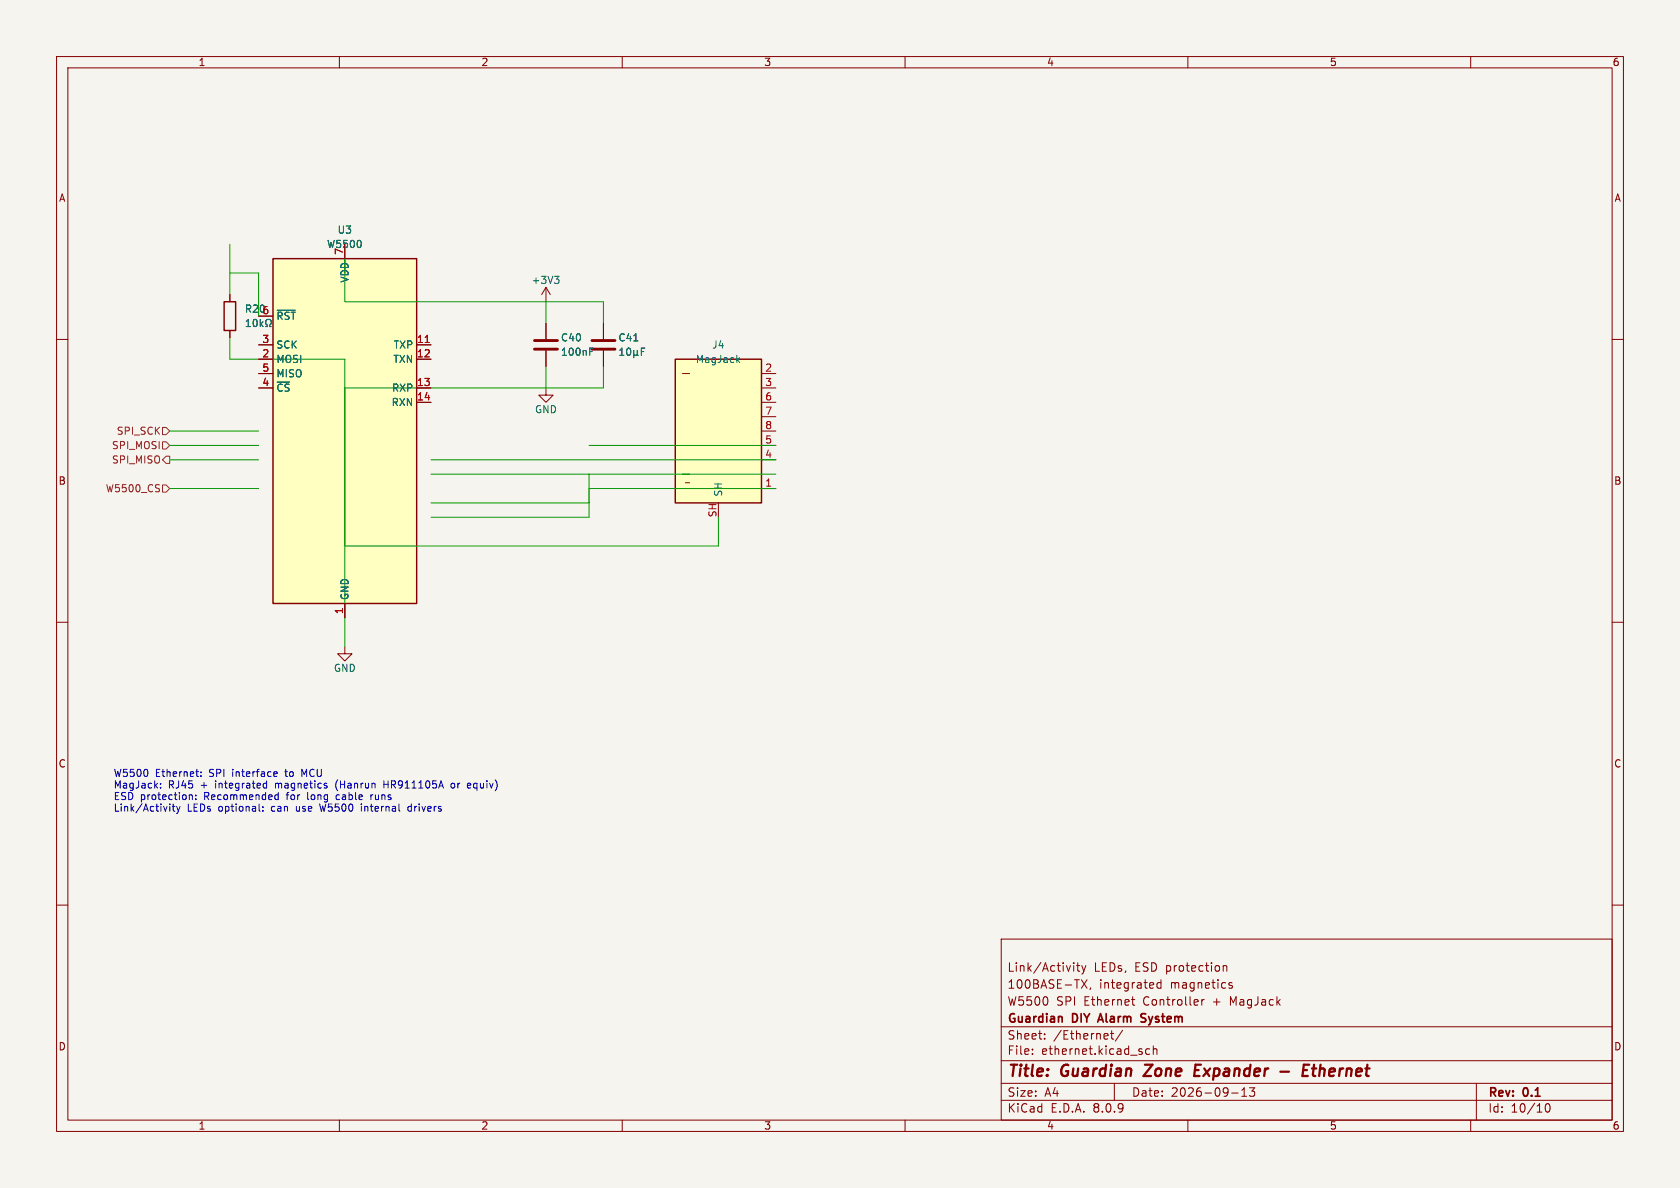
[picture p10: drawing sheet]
(kicad_sch (version 20231120) (generator eeschema)

 (paper "A4")

 (title_block
  (title "Guardian Zone Expander - Ethernet")
  (date "2026-09-13")
  (rev "0.1")
  (company "Guardian DIY Alarm System")
  (comment 1 "W5500 SPI Ethernet Controller + MagJack")
  (comment 2 "100BASE-TX, integrated magnetics")
  (comment 3 "Link/Activity LEDs, ESD protection"))

 (lib_symbols
  (symbol "Interface_Ethernet:W5500" (in_bom yes) (on_board yes)
   (property "Reference" "U" (at 0 35.56 0) (effects (font (size 1.27 1.27))))
   (property "Value" "W5500" (at 0 33.02 0) (effects (font (size 1.27 1.27))))
   (property "Footprint" "Package_QFP:LQFP-48_7x7mm_P0.5mm" (at 0 -35.56 0) (effects (font (size 1.27 1.27)) hide))
   (property "Datasheet" "http://wizwiki.net/wiki/lib/exe/fetch.php?media=products:w5500:w5500_ds_v106e_141230.pdf" (at 0 0 0) (effects (font (size 1.27 1.27)) hide))
   (symbol "W5500_0_1"
    (rectangle (start -12.7 30.48) (end 12.7 -30.48) (stroke (width 0.254) (type default)) (fill (type background))))
   (symbol "W5500_1_1"
    (pin power_in line (at 0 -33.02 90) (length 2.54) (name "GND" (effects (font (size 1.27 1.27)))) (number "1" (effects (font (size 1.27 1.27)))))
    (pin input line (at -15.24 12.7 0) (length 2.54) (name "MOSI" (effects (font (size 1.27 1.27)))) (number "2" (effects (font (size 1.27 1.27)))))
    (pin input line (at -15.24 15.24 0) (length 2.54) (name "SCK" (effects (font (size 1.27 1.27)))) (number "3" (effects (font (size 1.27 1.27)))))
    (pin input line (at -15.24 7.62 0) (length 2.54) (name "~{CS}" (effects (font (size 1.27 1.27)))) (number "4" (effects (font (size 1.27 1.27)))))
    (pin output line (at -15.24 10.16 0) (length 2.54) (name "MISO" (effects (font (size 1.27 1.27)))) (number "5" (effects (font (size 1.27 1.27)))))
    (pin input line (at -15.24 20.32 0) (length 2.54) (name "~{RST}" (effects (font (size 1.27 1.27)))) (number "6" (effects (font (size 1.27 1.27)))))
    (pin power_in line (at 0 33.02 270) (length 2.54) (name "VDD" (effects (font (size 1.27 1.27)))) (number "7" (effects (font (size 1.27 1.27)))))
    (pin bidirectional line (at 15.24 15.24 180) (length 2.54) (name "TXP" (effects (font (size 1.27 1.27)))) (number "11" (effects (font (size 1.27 1.27)))))
    (pin bidirectional line (at 15.24 12.7 180) (length 2.54) (name "TXN" (effects (font (size 1.27 1.27)))) (number "12" (effects (font (size 1.27 1.27)))))
    (pin bidirectional line (at 15.24 7.62 180) (length 2.54) (name "RXP" (effects (font (size 1.27 1.27)))) (number "13" (effects (font (size 1.27 1.27)))))
    (pin bidirectional line (at 15.24 5.08 180) (length 2.54) (name "RXN" (effects (font (size 1.27 1.27)))) (number "14" (effects (font (size 1.27 1.27)))))
    (pin passive line (at 0 -33.02 90) (length 2.54) hide (name "GND" (effects (font (size 1.27 1.27)))) (number "15" (effects (font (size 1.27 1.27)))))))
  (symbol "Connector:RJ45_LED_Shielded" (pin_names (offset 1.016)) (in_bom yes) (on_board yes)
   (property "Reference" "J" (at -5.08 13.97 0) (effects (font (size 1.27 1.27)) (justify right)))
   (property "Value" "RJ45_LED_Shielded" (at 2.54 13.97 0) (effects (font (size 1.27 1.27)) (justify left)))
   (property "Footprint" "" (at 0 0.635 90) (effects (font (size 1.27 1.27)) hide))
   (property "Datasheet" "~" (at 0 0.635 90) (effects (font (size 1.27 1.27)) hide))
   (symbol "RJ45_LED_Shielded_0_1"
    (rectangle (start -7.62 12.7) (end 7.62 -12.7) (stroke (width 0.254) (type default)) (fill (type background)))
    (polyline (pts (xy -6.35 -10.16) (xy -5.08 -10.16)) (stroke (width 0) (type default)) (fill (type none)))
    (polyline (pts (xy -6.35 -7.62) (xy -5.08 -7.62)) (stroke (width 0) (type default)) (fill (type none)))
    (polyline (pts (xy -6.35 10.16) (xy -5.08 10.16)) (stroke (width 0) (type default)) (fill (type none)))
    (polyline (pts (xy -5.08 -9.144) (xy -5.842 -9.144)) (stroke (width 0) (type default)) (fill (type none))))
   (symbol "RJ45_LED_Shielded_1_1"
    (pin passive line (at 10.16 -10.16 180) (length 2.54) (name "~" (effects (font (size 1.27 1.27)))) (number "1" (effects (font (size 1.27 1.27)))))
    (pin passive line (at 10.16 10.16 180) (length 2.54) (name "~" (effects (font (size 1.27 1.27)))) (number "2" (effects (font (size 1.27 1.27)))))
    (pin passive line (at 10.16 7.62 180) (length 2.54) (name "~" (effects (font (size 1.27 1.27)))) (number "3" (effects (font (size 1.27 1.27)))))
    (pin passive line (at 10.16 -5.08 180) (length 2.54) (name "~" (effects (font (size 1.27 1.27)))) (number "4" (effects (font (size 1.27 1.27)))))
    (pin passive line (at 10.16 -2.54 180) (length 2.54) (name "~" (effects (font (size 1.27 1.27)))) (number "5" (effects (font (size 1.27 1.27)))))
    (pin passive line (at 10.16 5.08 180) (length 2.54) (name "~" (effects (font (size 1.27 1.27)))) (number "6" (effects (font (size 1.27 1.27)))))
    (pin passive line (at 10.16 2.54 180) (length 2.54) (name "~" (effects (font (size 1.27 1.27)))) (number "7" (effects (font (size 1.27 1.27)))))
    (pin passive line (at 10.16 0 180) (length 2.54) (name "~" (effects (font (size 1.27 1.27)))) (number "8" (effects (font (size 1.27 1.27)))))
    (pin passive line (at 0 -15.24 90) (length 2.54) (name "SH" (effects (font (size 1.27 1.27)))) (number "SH" (effects (font (size 1.27 1.27)))))))
  (symbol "Device:C" (pin_numbers hide) (pin_names (offset 0.254)) (in_bom yes) (on_board yes)
   (property "Reference" "C" (at 0.635 2.54 0) (effects (font (size 1.27 1.27)) (justify left)))
   (property "Value" "C" (at 0.635 -2.54 0) (effects (font (size 1.27 1.27)) (justify left)))
   (property "Footprint" "" (at 0.9652 -3.81 0) (effects (font (size 1.27 1.27)) hide))
   (property "Datasheet" "~" (at 0 0 0) (effects (font (size 1.27 1.27)) hide))
   (symbol "C_0_1"
    (polyline (pts (xy -2.032 -0.762) (xy 2.032 -0.762)) (stroke (width 0.508) (type default)) (fill (type none)))
    (polyline (pts (xy -2.032 0.762) (xy 2.032 0.762)) (stroke (width 0.508) (type default)) (fill (type none))))
   (symbol "C_1_1"
    (pin passive line (at 0 3.81 270) (length 2.794) (name "~" (effects (font (size 1.27 1.27)))) (number "1" (effects (font (size 1.27 1.27)))))
    (pin passive line (at 0 -3.81 90) (length 2.794) (name "~" (effects (font (size 1.27 1.27)))) (number "2" (effects (font (size 1.27 1.27)))))))
  (symbol "Device:R" (pin_numbers hide) (pin_names (offset 0)) (in_bom yes) (on_board yes)
   (property "Reference" "R" (at 2.032 0 90) (effects (font (size 1.27 1.27))))
   (property "Value" "R" (at 0 0 90) (effects (font (size 1.27 1.27))))
   (property "Footprint" "" (at -1.778 0 90) (effects (font (size 1.27 1.27)) hide))
   (property "Datasheet" "~" (at 0 0 0) (effects (font (size 1.27 1.27)) hide))
   (symbol "R_0_1"
    (rectangle (start -1.016 -2.54) (end 1.016 2.54) (stroke (width 0.254) (type default)) (fill (type none))))
   (symbol "R_1_1"
    (pin passive line (at 0 3.81 270) (length 1.27) (name "~" (effects (font (size 1.27 1.27)))) (number "1" (effects (font (size 1.27 1.27)))))
    (pin passive line (at 0 -3.81 90) (length 1.27) (name "~" (effects (font (size 1.27 1.27)))) (number "2" (effects (font (size 1.27 1.27)))))))
  (symbol "power:+3V3" (power) (pin_names (offset 0)) (in_bom yes) (on_board yes)
   (property "Reference" "#PWR" (at 0 -3.81 0) (effects (font (size 1.27 1.27)) hide))
   (property "Value" "+3V3" (at 0 3.556 0) (effects (font (size 1.27 1.27))))
   (property "Footprint" "" (at 0 0 0) (effects (font (size 1.27 1.27)) hide))
   (property "Datasheet" "" (at 0 0 0) (effects (font (size 1.27 1.27)) hide))
   (symbol "+3V3_0_1"
    (polyline (pts (xy -0.762 1.27) (xy 0 2.54)) (stroke (width 0) (type default)) (fill (type none)))
    (polyline (pts (xy 0 0) (xy 0 2.54)) (stroke (width 0) (type default)) (fill (type none)))
    (polyline (pts (xy 0 2.54) (xy 0.762 1.27)) (stroke (width 0) (type default)) (fill (type none))))
   (symbol "+3V3_1_1"
    (pin power_in line (at 0 0 90) (length 0) hide (name "+3V3" (effects (font (size 1.27 1.27)))) (number "1" (effects (font (size 1.27 1.27)))))))
  (symbol "power:GND" (power) (pin_names (offset 0)) (in_bom yes) (on_board yes)
   (property "Reference" "#PWR" (at 0 -6.35 0) (effects (font (size 1.27 1.27)) hide))
   (property "Value" "GND" (at 0 -3.81 0) (effects (font (size 1.27 1.27))))
   (property "Footprint" "" (at 0 0 0) (effects (font (size 1.27 1.27)) hide))
   (property "Datasheet" "" (at 0 0 0) (effects (font (size 1.27 1.27)) hide))
   (symbol "GND_0_1"
    (polyline (pts (xy 0 0) (xy 0 -1.27) (xy 1.27 -1.27) (xy 0 -2.54) (xy -1.27 -1.27) (xy 0 -1.27)) (stroke (width 0) (type default)) (fill (type none))))
   (symbol "GND_1_1"
    (pin power_in line (at 0 0 270) (length 0) hide (name "GND" (effects (font (size 1.27 1.27)))) (number "1" (effects (font (size 1.27 1.27))))))))

 (hierarchical_label "SPI_SCK" (shape input) (at 30 76.2 180) (fields_autoplaced) (effects (font (size 1.27 1.27)) (justify right))
  (uuid hl-spi-sck))
 (hierarchical_label "SPI_MOSI" (shape input) (at 30 78.74 180) (fields_autoplaced) (effects (font (size 1.27 1.27)) (justify right))
  (uuid hl-spi-mosi))
 (hierarchical_label "SPI_MISO" (shape output) (at 30 81.28 180) (fields_autoplaced) (effects (font (size 1.27 1.27)) (justify right))
  (uuid hl-spi-miso))
 (hierarchical_label "W5500_CS" (shape input) (at 30 86.36 180) (fields_autoplaced) (effects (font (size 1.27 1.27)) (justify right))
  (uuid hl-w5500-cs))

 (text "W5500 Ethernet: SPI interface to MCU\nMagJack: RJ45 + integrated magnetics (Hanrun HR911105A or equiv)\nESD protection: Recommended for long cable runs\nLink/Activity LEDs optional: can use W5500 internal drivers" (at 20 140 0) (effects (font (size 1.27 1.27)) (justify left))
  (uuid "text-eth-notes"))

 (symbol (lib_id "Interface_Ethernet:W5500") (at 60.96 76.2 0) (unit 1) (in_bom yes) (on_board yes) (dnp no)
  (uuid w5500-main-001)
  (property "Reference" "U3" (at 60.96 40.64 0) (effects (font (size 1.27 1.27))))
  (property "Value" "W5500" (at 60.96 43.18 0) (effects (font (size 1.27 1.27))))
  (property "Footprint" "Package_QFP:LQFP-48_7x7mm_P0.5mm" (at 60.96 111.76 0) (effects (font (size 1.27 1.27)) hide))
  (property "Datasheet" "http://wizwiki.net/wiki/lib/exe/fetch.php?media=products:w5500:w5500_ds_v106e_141230.pdf" (at 60.96 76.2 0) (effects (font (size 1.27 1.27)) hide)) (pin "1" (uuid w5500-pin-001)) (pin "11" (uuid w5500-pin-011)) (pin "12" (uuid w5500-pin-012)) (pin "13" (uuid w5500-pin-013)) (pin "14" (uuid w5500-pin-014)) (pin "15" (uuid w5500-pin-015)) (pin "2" (uuid w5500-pin-002)) (pin "3" (uuid w5500-pin-003)) (pin "4" (uuid w5500-pin-004)) (pin "5" (uuid w5500-pin-005)) (pin "6" (uuid w5500-pin-006)) (pin "7" (uuid w5500-pin-007)))

 (symbol (lib_id "Connector:RJ45_LED_Shielded") (at 127 76.2 0) (unit 1) (in_bom yes) (on_board yes) (dnp no)
  (uuid magjack-001)
  (property "Reference" "J4" (at 127 60.96 0) (effects (font (size 1.27 1.27))))
  (property "Value" "MagJack" (at 127 63.5 0) (effects (font (size 1.27 1.27))))
  (property "Footprint" "Connector_RJ:RJ45_Hanrun_HR911105A" (at 127 75.565 90) (effects (font (size 1.27 1.27)) hide))
  (property "Datasheet" "~" (at 127 75.565 90) (effects (font (size 1.27 1.27)) hide)) (pin "1" (uuid magjack-pin-001)) (pin "2" (uuid magjack-pin-002)) (pin "3" (uuid magjack-pin-003)) (pin "4" (uuid magjack-pin-004)) (pin "5" (uuid magjack-pin-005)) (pin "6" (uuid magjack-pin-006)) (pin "7" (uuid magjack-pin-007)) (pin "8" (uuid magjack-pin-008)) (pin "SH" (uuid magjack-pin-sh)))

 (symbol (lib_id "Device:C") (at 96.52 60.96 0) (unit 1) (in_bom yes) (on_board yes) (dnp no)
  (uuid eth-cap-001)
  (property "Reference" "C40" (at 99.06 59.69 0) (effects (font (size 1.27 1.27)) (justify left)))
  (property "Value" "100nF" (at 99.06 62.23 0) (effects (font (size 1.27 1.27)) (justify left)))
  (property "Footprint" "Capacitor_SMD:C_0805_2012Metric" (at 97.4852 64.77 0) (effects (font (size 1.27 1.27)) hide))
  (property "Datasheet" "~" (at 96.52 60.96 0) (effects (font (size 1.27 1.27)) hide)) (pin "1" (uuid eth-cap-001-1)) (pin "2" (uuid eth-cap-001-2)))

 (symbol (lib_id "Device:C") (at 106.68 60.96 0) (unit 1) (in_bom yes) (on_board yes) (dnp no)
  (uuid eth-cap-002)
  (property "Reference" "C41" (at 109.22 59.69 0) (effects (font (size 1.27 1.27)) (justify left)))
  (property "Value" "10µF" (at 109.22 62.23 0) (effects (font (size 1.27 1.27)) (justify left)))
  (property "Footprint" "Capacitor_SMD:C_0805_2012Metric" (at 107.6452 64.77 0) (effects (font (size 1.27 1.27)) hide))
  (property "Datasheet" "~" (at 106.68 60.96 0) (effects (font (size 1.27 1.27)) hide)) (pin "1" (uuid eth-cap-002-1)) (pin "2" (uuid eth-cap-002-2)))

 (symbol (lib_id "Device:R") (at 40.64 55.88 0) (unit 1) (in_bom yes) (on_board yes) (dnp no)
  (uuid eth-res-001)
  (property "Reference" "R20" (at 43.18 54.61 0) (effects (font (size 1.27 1.27)) (justify left)))
  (property "Value" "10kΩ" (at 43.18 57.15 0) (effects (font (size 1.27 1.27)) (justify left)))
  (property "Footprint" "Resistor_SMD:R_0805_2012Metric" (at 38.862 55.88 90) (effects (font (size 1.27 1.27)) hide))
  (property "Datasheet" "~" (at 40.64 55.88 0) (effects (font (size 1.27 1.27)) hide)) (pin "1" (uuid eth-res-001-1)) (pin "2" (uuid eth-res-001-2)))

 (wire (pts (xy 30 76.2) (xy 45.72 76.2)) (stroke (width 0) (type default))
  (uuid wire-spi-sck-001))
 (wire (pts (xy 30 78.74) (xy 45.72 78.74)) (stroke (width 0) (type default))
  (uuid wire-spi-mosi-001))
 (wire (pts (xy 30 81.28) (xy 45.72 81.28)) (stroke (width 0) (type default))
  (uuid wire-spi-miso-001))
 (wire (pts (xy 30 86.36) (xy 45.72 86.36)) (stroke (width 0) (type default))
  (uuid wire-spi-cs-001))
 (wire (pts (xy 76.2 91.44) (xy 104.14 91.44)) (stroke (width 0) (type default))
  (uuid wire-txp-001))
 (wire (pts (xy 76.2 88.9) (xy 104.14 88.9)) (stroke (width 0) (type default))
  (uuid wire-txn-001))
 (wire (pts (xy 76.2 83.82) (xy 104.14 83.82)) (stroke (width 0) (type default))
  (uuid wire-rxp-001))
 (wire (pts (xy 76.2 81.28) (xy 104.14 81.28)) (stroke (width 0) (type default))
  (uuid wire-rxn-001))
 (wire (pts (xy 104.14 91.44) (xy 104.14 86.36)) (stroke (width 0) (type default))
  (uuid wire-tx-link-001))
 (wire (pts (xy 104.14 88.9) (xy 104.14 83.82)) (stroke (width 0) (type default))
  (uuid wire-tx-link-002))
 (wire (pts (xy 137.16 86.36) (xy 104.14 86.36)) (stroke (width 0) (type default))
  (uuid wire-to-jack-001))
 (wire (pts (xy 137.16 83.82) (xy 104.14 83.82)) (stroke (width 0) (type default))
  (uuid wire-to-jack-002))
 (wire (pts (xy 137.16 81.28) (xy 104.14 81.28)) (stroke (width 0) (type default))
  (uuid wire-to-jack-003))
 (wire (pts (xy 137.16 78.74) (xy 104.14 78.74)) (stroke (width 0) (type default))
  (uuid wire-to-jack-004))
 (wire (pts (xy 40.64 52.07) (xy 40.64 48.26)) (stroke (width 0) (type default))
  (uuid wire-nrst-001))
 (wire (pts (xy 40.64 48.26) (xy 45.72 48.26)) (stroke (width 0) (type default))
  (uuid wire-nrst-002))
 (wire (pts (xy 45.72 48.26) (xy 45.72 55.88)) (stroke (width 0) (type default))
  (uuid wire-nrst-003))
 (wire (pts (xy 40.64 59.69) (xy 40.64 63.5)) (stroke (width 0) (type default))
  (uuid wire-nrst-gnd-001))

 (symbol (lib_id "power:+3V3") (at 96.52 53.34 0) (unit 1) (in_bom yes) (on_board yes) (dnp no)
  (uuid pwr-3v3-eth-001)
  (property "Reference" "#PWR030" (at 96.52 57.15 0) (effects (font (size 1.27 1.27)) hide))
  (property "Value" "+3V3" (at 96.52 49.53 0) (effects (font (size 1.27 1.27))))
  (property "Footprint" "" (at 96.52 53.34 0) (effects (font (size 1.27 1.27)) hide))
  (property "Datasheet" "" (at 96.52 53.34 0) (effects (font (size 1.27 1.27)) hide)) (pin "1" (uuid pwr-3v3-eth-001-1)))

 (wire (pts (xy 96.52 53.34) (xy 96.52 57.15)) (stroke (width 0) (type default))
  (uuid wire-3v3-001))
 (wire (pts (xy 96.52 53.34) (xy 106.68 53.34)) (stroke (width 0) (type default))
  (uuid wire-3v3-002))
 (wire (pts (xy 106.68 53.34) (xy 106.68 57.15)) (stroke (width 0) (type default))
  (uuid wire-3v3-003))
 (wire (pts (xy 60.96 43.18) (xy 60.96 48.26)) (stroke (width 0) (type default))
  (uuid wire-3v3-w5500-001))
 (wire (pts (xy 60.96 48.26) (xy 60.96 43.18)) (stroke (width 0) (type default))
  (uuid wire-3v3-w5500-002))
 (wire (pts (xy 96.52 53.34) (xy 60.96 53.34)) (stroke (width 0) (type default))
  (uuid wire-3v3-w5500-003))
 (wire (pts (xy 60.96 53.34) (xy 60.96 43.18)) (stroke (width 0) (type default))
  (uuid wire-3v3-w5500-004))
 (wire (pts (xy 40.64 48.26) (xy 40.64 43.18)) (stroke (width 0) (type default))
  (uuid wire-3v3-nrst-001))

 (symbol (lib_id "power:GND") (at 96.52 68.58 0) (unit 1) (in_bom yes) (on_board yes) (dnp no)
  (uuid gnd-eth-001)
  (property "Reference" "#PWR031" (at 96.52 74.93 0) (effects (font (size 1.27 1.27)) hide))
  (property "Value" "GND" (at 96.52 72.39 0) (effects (font (size 1.27 1.27))))
  (property "Footprint" "" (at 96.52 68.58 0) (effects (font (size 1.27 1.27)) hide))
  (property "Datasheet" "" (at 96.52 68.58 0) (effects (font (size 1.27 1.27)) hide)) (pin "1" (uuid gnd-eth-001-1)))

 (wire (pts (xy 96.52 64.77) (xy 96.52 68.58)) (stroke (width 0) (type default))
  (uuid wire-gnd-001))
 (wire (pts (xy 106.68 64.77) (xy 106.68 68.58)) (stroke (width 0) (type default))
  (uuid wire-gnd-002))
 (wire (pts (xy 106.68 68.58) (xy 96.52 68.58)) (stroke (width 0) (type default))
  (uuid wire-gnd-003))
 (wire (pts (xy 60.96 109.22) (xy 60.96 114.3)) (stroke (width 0) (type default))
  (uuid wire-gnd-w5500-001))
 (wire (pts (xy 127 91.44) (xy 127 96.52)) (stroke (width 0) (type default))
  (uuid wire-gnd-jack-001))
 (wire (pts (xy 96.52 68.58) (xy 60.96 68.58)) (stroke (width 0) (type default))
  (uuid wire-gnd-common-001))
 (wire (pts (xy 60.96 68.58) (xy 60.96 109.22)) (stroke (width 0) (type default))
  (uuid wire-gnd-common-002))
 (wire (pts (xy 127 96.52) (xy 60.96 96.52)) (stroke (width 0) (type default))
  (uuid wire-gnd-common-003))
 (wire (pts (xy 60.96 96.52) (xy 60.96 68.58)) (stroke (width 0) (type default))
  (uuid wire-gnd-common-004))
 (wire (pts (xy 40.64 63.5) (xy 60.96 63.5)) (stroke (width 0) (type default))
  (uuid wire-gnd-common-005))
 (wire (pts (xy 60.96 63.5) (xy 60.96 68.58)) (stroke (width 0) (type default))
  (uuid wire-gnd-common-006))

 (symbol (lib_id "power:GND") (at 60.96 114.3 0) (unit 1) (in_bom yes) (on_board yes) (dnp no)
  (uuid gnd-eth-002)
  (property "Reference" "#PWR032" (at 60.96 120.65 0) (effects (font (size 1.27 1.27)) hide))
  (property "Value" "GND" (at 60.96 118.11 0) (effects (font (size 1.27 1.27))))
  (property "Footprint" "" (at 60.96 114.3 0) (effects (font (size 1.27 1.27)) hide))
  (property "Datasheet" "" (at 60.96 114.3 0) (effects (font (size 1.27 1.27)) hide)) (pin "1" (uuid gnd-eth-002-1)))

 (sheet_instances (path "" (page "4"))))
